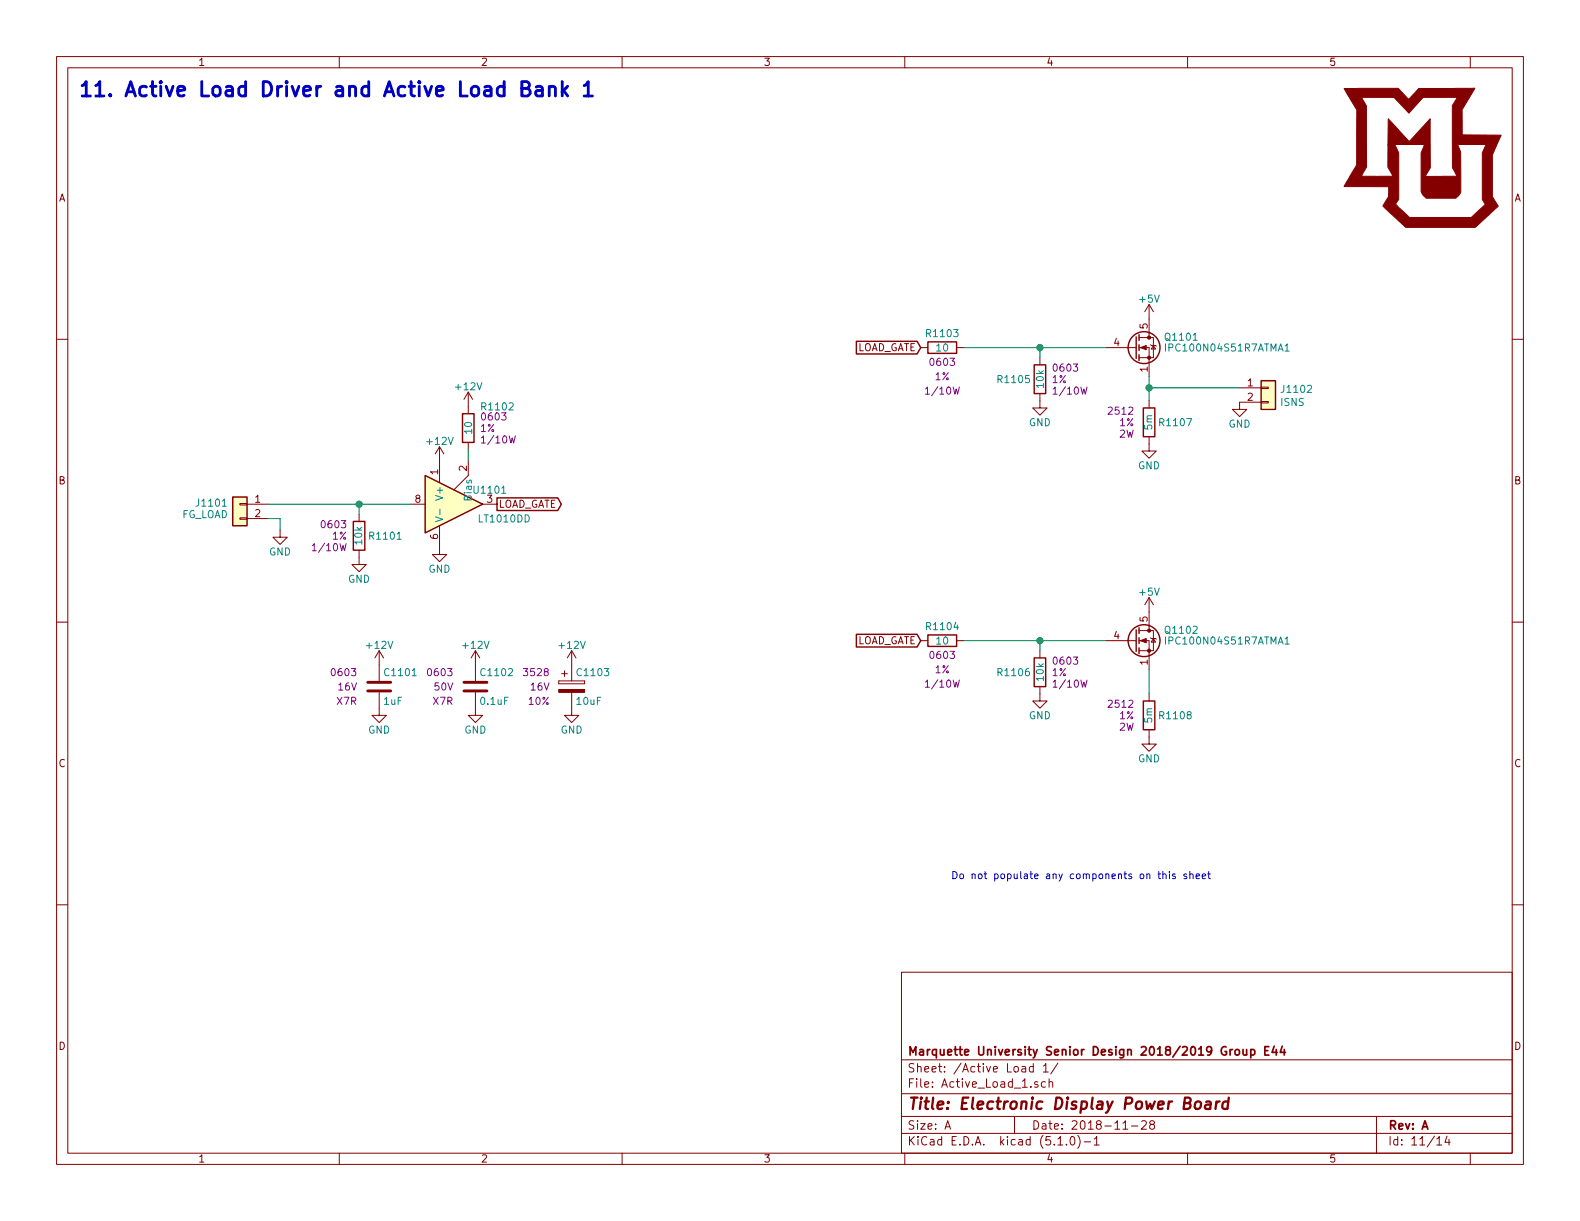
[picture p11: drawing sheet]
EESchema Schematic File Version 4
LIBS:LTC7851_Demo-cache
EELAYER 29 0
EELAYER END
$Descr A 11000 8500
encoding utf-8
Sheet 11 14
Title "Electronic Display Power Board"
Date "2018-11-28"
Rev "A"
Comp "Marquette University Senior Design 2018/2019 Group E44"
Comment1 ""
Comment2 ""
Comment3 ""
Comment4 ""
$EndDescr
$Comp
L Transistor_FET:BSC123N10LSG Q1101
U 1 1
P 7900 2420
F 0 "Q1101" H 8100 2495 50  0000 L CNN
F 1 "IPC100N04S51R7ATMA1" H 8100 2420 50  0000 L CNN
F 2 "TO_SOT_Packages_SMD:TDSON-8-1" H 8100 2345 50  0001 L CIN
F 3 "http://www.infineon.com/dgdl/Infineon-BSC123N10LS-DS-v02_08-en.pdf?fileId=db3a30431b3e89eb011b4626974b7df5" V 7900 2420 50  0001 L CNN
F 4 "BSC123N10LSGATMA1CT-ND" H 7900 2420 50  0001 C CNN "Digi-Key PN"
	1    7900 2420
	1    0    0    -1  
$EndComp
Wire Wire Line
	8000 2790 8000 2700
$Comp
L power:GND #PWR01115
U 1 1
P 8000 3090
F 0 "#PWR01115" H 8000 2840 50  0001 C CNN
F 1 "GND" H 8000 2940 50  0000 C CNN
F 2 "" H 8000 3090 50  0001 C CNN
F 3 "" H 8000 3090 50  0001 C CNN
	1    8000 3090
	1    0    0    -1  
$EndComp
$Comp
L Connector_Generic:Conn_01x02 J1102
U 1 1
P 8830 2700
F 0 "J1102" H 8910 2692 50  0000 L CNN
F 1 "ISNS" H 8910 2601 50  0000 L CNN
F 2 "Pin_Headers:Pin_Header_Straight_1x02_Pitch2.54mm" H 8830 2700 50  0001 C CNN
F 3 "~" H 8830 2700 50  0001 C CNN
	1    8830 2700
	1    0    0    -1  
$EndComp
Wire Wire Line
	8630 2700 8000 2700
Connection ~ 8000 2700
Wire Wire Line
	8000 2700 8000 2620
$Comp
L power:GND #PWR01118
U 1 1
P 8630 2800
F 0 "#PWR01118" H 8630 2550 50  0001 C CNN
F 1 "GND" H 8630 2650 50  0000 C CNN
F 2 "" H 8630 2800 50  0001 C CNN
F 3 "" H 8630 2800 50  0001 C CNN
	1    8630 2800
	1    0    0    -1  
$EndComp
$Comp
L LED_Display_Local_Library:R_Custom R?
U 1 1
P 8000 2940
AR Path="/5BB86F29/5BC370E8" Ref="R?"  Part="1" 
AR Path="/5BBF20D5/5BC370E8" Ref="R1107"  Part="1" 
F 0 "R1107" H 7940 2940 50  0000 R CNN
F 1 "5m" V 8000 2940 50  0000 C CNN
F 2 "Resistors_SMD:R_2512" H 8000 2940 50  0001 C CNN
F 3 "" H 8000 2940 50  0001 C CNN
F 4 "YAG2145CT-ND" H 8300 3340 60  0001 C CNN "Digi-Key PN"
F 5 "2512" H 8100 3020 50  0000 L CNN "display_footprint"
F 6 "1%" H 8100 2940 50  0000 L CNN "Tolerance"
F 7 "2W" H 8100 2860 50  0000 L CNN "Wattage"
	1    8000 2940
	-1   0    0    -1  
$EndComp
$Comp
L power:+5V #PWR01114
U 1 1
P 8000 2220
F 0 "#PWR01114" H 8000 2070 50  0001 C CNN
F 1 "+5V" H 8000 2360 50  0000 C CNN
F 2 "" H 8000 2220 50  0001 C CNN
F 3 "" H 8000 2220 50  0001 C CNN
	1    8000 2220
	1    0    0    -1  
$EndComp
$Comp
L LED_Display_Local_Library:R_Custom R?
U 1 1
P 7240 2640
AR Path="/5BB2595E/5BC37C2E" Ref="R?"  Part="1" 
AR Path="/5BAAE0FA/5BC37C2E" Ref="R?"  Part="1" 
AR Path="/5BB86F23/5BC37C2E" Ref="R?"  Part="1" 
AR Path="/5BBF20D5/5BC37C2E" Ref="R1105"  Part="1" 
F 0 "R1105" H 7180 2640 50  0000 R CNN
F 1 "10k" V 7240 2640 50  0000 C CNN
F 2 "Resistors_SMD:R_0603" H 7240 2640 50  0001 C CNN
F 3 "" H 7240 2640 50  0001 C CNN
F 4 "RHM10KADCT-ND" H 7540 3040 60  0001 C CNN "Digi-Key PN"
F 5 "0603" H 7320 2720 50  0000 L CNN "display_footprint"
F 6 "1%" H 7320 2640 50  0000 L CNN "Tolerance"
F 7 "1/10W" H 7320 2560 50  0000 L CNN "Wattage"
	1    7240 2640
	1    0    0    -1  
$EndComp
$Comp
L power:GND #PWR01112
U 1 1
P 7240 2790
F 0 "#PWR01112" H 7240 2540 50  0001 C CNN
F 1 "GND" H 7240 2640 50  0000 C CNN
F 2 "" H 7240 2790 50  0001 C CNN
F 3 "" H 7240 2790 50  0001 C CNN
	1    7240 2790
	1    0    0    -1  
$EndComp
Wire Wire Line
	7240 2490 7240 2420
Wire Wire Line
	7240 2420 7700 2420
$Comp
L LED_Display_Local_Library:R_Custom R1103
U 1 1
P 6560 2420
F 0 "R1103" V 6460 2420 50  0000 C CNN
F 1 "10" V 6560 2420 50  0000 C CNN
F 2 "Resistors_SMD:R_0603" H 6560 2420 50  0001 C CNN
F 3 "" H 6560 2420 50  0001 C CNN
F 4 "YAG3351CT-ND" H 6860 2820 60  0001 C CNN "Digi-Key PN"
F 5 "0603" V 6660 2420 50  0000 C CNN "display_footprint"
F 6 "1%" V 6760 2420 50  0000 C CNN "Tolerance"
F 7 "1/10W" V 6860 2420 50  0000 C CNN "Wattage"
	1    6560 2420
	0    1    1    0   
$EndComp
Wire Wire Line
	6710 2420 7240 2420
Connection ~ 7240 2420
Text GLabel 6410 2420 0    50   Input ~ 0
LOAD_GATE
$Comp
L LED_Display_Local_Library:LT1010DD U1101
U 1 1
P 3160 3510
F 0 "U1101" H 3410 3610 50  0000 C CNN
F 1 "LT1010DD" H 3510 3410 50  0000 C CNN
F 2 "Housings_DFN_QFN:DFN-8-1EP_3x3mm_Pitch0.5mm" H 3310 3510 50  0001 C CNN
F 3 "" H 3160 3510 50  0000 C CNN
F 4 "LT1010CDD#PBF-ND" H 3610 3810 50  0001 C CNN "Digi-Key PN"
	1    3160 3510
	1    0    0    -1  
$EndComp
$Comp
L power:GND #PWR01106
U 1 1
P 3060 3810
F 0 "#PWR01106" H 3060 3560 50  0001 C CNN
F 1 "GND" H 3060 3660 50  0000 C CNN
F 2 "" H 3060 3810 50  0001 C CNN
F 3 "" H 3060 3810 50  0001 C CNN
	1    3060 3810
	1    0    0    -1  
$EndComp
$Comp
L LED_Display_Local_Library:R_Custom R?
U 1 1
P 3260 2980
AR Path="/5BB2595E/5BC405D3" Ref="R?"  Part="1" 
AR Path="/5BAAE0FA/5BC405D3" Ref="R?"  Part="1" 
AR Path="/5BB86F23/5BC405D3" Ref="R?"  Part="1" 
AR Path="/5BBF20D5/5BC405D3" Ref="R1102"  Part="1" 
F 0 "R1102" H 3340 3130 50  0000 L CNN
F 1 "10" V 3260 2980 50  0000 C CNN
F 2 "Resistors_SMD:R_0603" H 3260 2980 50  0001 C CNN
F 3 "" H 3260 2980 50  0001 C CNN
F 4 "YAG3351CT-ND" H 3560 3380 60  0001 C CNN "Digi-Key PN"
F 5 "0603" H 3340 3060 50  0000 L CNN "display_footprint"
F 6 "1%" H 3340 2980 50  0000 L CNN "Tolerance"
F 7 "1/10W" H 3340 2900 50  0000 L CNN "Wattage"
	1    3260 2980
	1    0    0    -1  
$EndComp
Wire Wire Line
	3260 3210 3260 3130
$Comp
L power:+12V #PWR01107
U 1 1
P 3260 2830
F 0 "#PWR01107" H 3260 2680 50  0001 C CNN
F 1 "+12V" H 3260 2970 50  0000 C CNN
F 2 "" H 3260 2830 50  0001 C CNN
F 3 "" H 3260 2830 50  0001 C CNN
	1    3260 2830
	1    0    0    -1  
$EndComp
$Comp
L power:+12V #PWR01105
U 1 1
P 3060 3210
F 0 "#PWR01105" H 3060 3060 50  0001 C CNN
F 1 "+12V" H 3060 3350 50  0000 C CNN
F 2 "" H 3060 3210 50  0001 C CNN
F 3 "" H 3060 3210 50  0001 C CNN
	1    3060 3210
	1    0    0    -1  
$EndComp
Text GLabel 3460 3510 2    50   Output ~ 0
LOAD_GATE
$Comp
L Connector_Generic:Conn_01x02 J1101
U 1 1
P 1670 3510
F 0 "J1101" H 1750 3520 50  0000 L CNN
F 1 "FG_LOAD" H 1750 3440 50  0000 L CNN
F 2 "Pin_Headers:Pin_Header_Straight_1x02_Pitch2.54mm" H 1670 3510 50  0001 C CNN
F 3 "~" H 1670 3510 50  0001 C CNN
	1    1670 3510
	-1   0    0    -1  
$EndComp
$Comp
L power:GND #PWR01101
U 1 1
P 1950 3690
F 0 "#PWR01101" H 1950 3440 50  0001 C CNN
F 1 "GND" H 1950 3540 50  0000 C CNN
F 2 "" H 1950 3690 50  0001 C CNN
F 3 "" H 1950 3690 50  0001 C CNN
	1    1950 3690
	1    0    0    -1  
$EndComp
Wire Wire Line
	1950 3690 1950 3610
Wire Wire Line
	1950 3610 1870 3610
$Comp
L LED_Display_Local_Library:R_Custom R?
U 1 1
P 2500 3730
AR Path="/5BB2595E/5BC41AD3" Ref="R?"  Part="1" 
AR Path="/5BAAE0FA/5BC41AD3" Ref="R?"  Part="1" 
AR Path="/5BB86F23/5BC41AD3" Ref="R?"  Part="1" 
AR Path="/5BBF20D5/5BC41AD3" Ref="R1101"  Part="1" 
F 0 "R1101" H 2440 3730 50  0000 R CNN
F 1 "10k" V 2500 3730 50  0000 C CNN
F 2 "Resistors_SMD:R_0603" H 2500 3730 50  0001 C CNN
F 3 "" H 2500 3730 50  0001 C CNN
F 4 "RHM10KADCT-ND" H 2800 4130 60  0001 C CNN "Digi-Key PN"
F 5 "0603" H 2580 3810 50  0000 L CNN "display_footprint"
F 6 "1%" H 2580 3730 50  0000 L CNN "Tolerance"
F 7 "1/10W" H 2580 3650 50  0000 L CNN "Wattage"
	1    2500 3730
	-1   0    0    -1  
$EndComp
$Comp
L power:GND #PWR01102
U 1 1
P 2500 3880
F 0 "#PWR01102" H 2500 3630 50  0001 C CNN
F 1 "GND" H 2500 3730 50  0000 C CNN
F 2 "" H 2500 3880 50  0001 C CNN
F 3 "" H 2500 3880 50  0001 C CNN
	1    2500 3880
	1    0    0    -1  
$EndComp
Wire Wire Line
	1870 3510 2500 3510
Wire Wire Line
	2500 3580 2500 3510
Connection ~ 2500 3510
Wire Wire Line
	2500 3510 2860 3510
$Comp
L Transistor_FET:BSC123N10LSG Q1102
U 1 1
P 7900 4460
F 0 "Q1102" H 8100 4535 50  0000 L CNN
F 1 "IPC100N04S51R7ATMA1" H 8100 4460 50  0000 L CNN
F 2 "TO_SOT_Packages_SMD:TDSON-8-1" H 8100 4385 50  0001 L CIN
F 3 "http://www.infineon.com/dgdl/Infineon-BSC123N10LS-DS-v02_08-en.pdf?fileId=db3a30431b3e89eb011b4626974b7df5" V 7900 4460 50  0001 L CNN
F 4 "BSC123N10LSGATMA1CT-ND" H 7900 4460 50  0001 C CNN "Digi-Key PN"
	1    7900 4460
	1    0    0    -1  
$EndComp
$Comp
L power:GND #PWR01117
U 1 1
P 8000 5130
F 0 "#PWR01117" H 8000 4880 50  0001 C CNN
F 1 "GND" H 8000 4980 50  0000 C CNN
F 2 "" H 8000 5130 50  0001 C CNN
F 3 "" H 8000 5130 50  0001 C CNN
	1    8000 5130
	1    0    0    -1  
$EndComp
$Comp
L LED_Display_Local_Library:R_Custom R?
U 1 1
P 8000 4980
AR Path="/5BB86F29/5BC42848" Ref="R?"  Part="1" 
AR Path="/5BBF20D5/5BC42848" Ref="R1108"  Part="1" 
F 0 "R1108" H 7940 4980 50  0000 R CNN
F 1 "5m" V 8000 4980 50  0000 C CNN
F 2 "Resistors_SMD:R_2512" H 8000 4980 50  0001 C CNN
F 3 "" H 8000 4980 50  0001 C CNN
F 4 "YAG2145CT-ND" H 8300 5380 60  0001 C CNN "Digi-Key PN"
F 5 "2512" H 8100 5060 50  0000 L CNN "display_footprint"
F 6 "1%" H 8100 4980 50  0000 L CNN "Tolerance"
F 7 "2W" H 8100 4900 50  0000 L CNN "Wattage"
	1    8000 4980
	-1   0    0    -1  
$EndComp
$Comp
L power:+5V #PWR01116
U 1 1
P 8000 4260
F 0 "#PWR01116" H 8000 4110 50  0001 C CNN
F 1 "+5V" H 8000 4400 50  0000 C CNN
F 2 "" H 8000 4260 50  0001 C CNN
F 3 "" H 8000 4260 50  0001 C CNN
	1    8000 4260
	1    0    0    -1  
$EndComp
$Comp
L LED_Display_Local_Library:R_Custom R?
U 1 1
P 7240 4680
AR Path="/5BB2595E/5BC42859" Ref="R?"  Part="1" 
AR Path="/5BAAE0FA/5BC42859" Ref="R?"  Part="1" 
AR Path="/5BB86F23/5BC42859" Ref="R?"  Part="1" 
AR Path="/5BBF20D5/5BC42859" Ref="R1106"  Part="1" 
F 0 "R1106" H 7180 4680 50  0000 R CNN
F 1 "10k" V 7240 4680 50  0000 C CNN
F 2 "Resistors_SMD:R_0603" H 7240 4680 50  0001 C CNN
F 3 "" H 7240 4680 50  0001 C CNN
F 4 "RHM10KADCT-ND" H 7540 5080 60  0001 C CNN "Digi-Key PN"
F 5 "0603" H 7320 4760 50  0000 L CNN "display_footprint"
F 6 "1%" H 7320 4680 50  0000 L CNN "Tolerance"
F 7 "1/10W" H 7320 4600 50  0000 L CNN "Wattage"
	1    7240 4680
	1    0    0    -1  
$EndComp
$Comp
L power:GND #PWR01113
U 1 1
P 7240 4830
F 0 "#PWR01113" H 7240 4580 50  0001 C CNN
F 1 "GND" H 7240 4680 50  0000 C CNN
F 2 "" H 7240 4830 50  0001 C CNN
F 3 "" H 7240 4830 50  0001 C CNN
	1    7240 4830
	1    0    0    -1  
$EndComp
Wire Wire Line
	7240 4530 7240 4460
Wire Wire Line
	7240 4460 7700 4460
$Comp
L LED_Display_Local_Library:R_Custom R1104
U 1 1
P 6560 4460
F 0 "R1104" V 6460 4460 50  0000 C CNN
F 1 "10" V 6560 4460 50  0000 C CNN
F 2 "Resistors_SMD:R_0603" H 6560 4460 50  0001 C CNN
F 3 "" H 6560 4460 50  0001 C CNN
F 4 "YAG3351CT-ND" H 6860 4860 60  0001 C CNN "Digi-Key PN"
F 5 "0603" V 6660 4460 50  0000 C CNN "display_footprint"
F 6 "1%" V 6760 4460 50  0000 C CNN "Tolerance"
F 7 "1/10W" V 6860 4460 50  0000 C CNN "Wattage"
	1    6560 4460
	0    1    1    0   
$EndComp
Wire Wire Line
	6710 4460 7240 4460
Connection ~ 7240 4460
Text GLabel 6410 4460 0    50   Input ~ 0
LOAD_GATE
$Comp
L LED_Display_Local_Library:C_Custom C?
U 1 1
P 2640 4780
AR Path="/5BB86F29/5BC368AD" Ref="C?"  Part="1" 
AR Path="/5BBF20D5/5BC368AD" Ref="C1101"  Part="1" 
F 0 "C1101" H 2665 4880 50  0000 L CNN
F 1 "1uF" H 2665 4680 50  0000 L CNN
F 2 "Capacitors_SMD:C_0603" H 2678 4630 50  0001 C CNN
F 3 "" H 2665 4880 50  0001 C CNN
F 4 "1276-6524-1-ND" H 3065 5280 60  0001 C CNN "Digi-Key PN"
F 5 "0603" H 2490 4880 50  0000 R CNN "display_footprint"
F 6 "16V" H 2490 4780 50  0000 R CNN "Voltage"
F 7 "X7R" H 2490 4680 50  0000 R CNN "Dielectric"
	1    2640 4780
	1    0    0    -1  
$EndComp
$Comp
L power:GND #PWR?
U 1 1
P 3310 4930
AR Path="/5BB86F29/5BC368B4" Ref="#PWR?"  Part="1" 
AR Path="/5BBF20D5/5BC368B4" Ref="#PWR01109"  Part="1" 
F 0 "#PWR01109" H 3310 4680 50  0001 C CNN
F 1 "GND" H 3310 4780 50  0000 C CNN
F 2 "" H 3310 4930 50  0001 C CNN
F 3 "" H 3310 4930 50  0001 C CNN
	1    3310 4930
	1    0    0    -1  
$EndComp
$Comp
L power:GND #PWR?
U 1 1
P 2640 4930
AR Path="/5BB86F29/5BC368BA" Ref="#PWR?"  Part="1" 
AR Path="/5BBF20D5/5BC368BA" Ref="#PWR01104"  Part="1" 
F 0 "#PWR01104" H 2640 4680 50  0001 C CNN
F 1 "GND" H 2640 4780 50  0000 C CNN
F 2 "" H 2640 4930 50  0001 C CNN
F 3 "" H 2640 4930 50  0001 C CNN
	1    2640 4930
	1    0    0    -1  
$EndComp
$Comp
L LED_Display_Local_Library:C_Custom C?
U 1 1
P 3310 4780
AR Path="/5BB86F29/5BC368C8" Ref="C?"  Part="1" 
AR Path="/5BBF20D5/5BC368C8" Ref="C1102"  Part="1" 
F 0 "C1102" H 3335 4880 50  0000 L CNN
F 1 "0.1uF" H 3335 4680 50  0000 L CNN
F 2 "Capacitors_SMD:C_0603" H 3348 4630 50  0001 C CNN
F 3 "" H 3335 4880 50  0001 C CNN
F 4 "490-4779-1-ND" H 3735 5280 60  0001 C CNN "Digi-Key PN"
F 5 "0603" H 3160 4880 50  0000 R CNN "display_footprint"
F 6 "50V" H 3160 4780 50  0000 R CNN "Voltage"
F 7 "X7R" H 3160 4680 50  0000 R CNN "Dielectric"
	1    3310 4780
	1    0    0    -1  
$EndComp
$Comp
L power:+12V #PWR01108
U 1 1
P 3310 4630
F 0 "#PWR01108" H 3310 4480 50  0001 C CNN
F 1 "+12V" H 3310 4770 50  0000 C CNN
F 2 "" H 3310 4630 50  0001 C CNN
F 3 "" H 3310 4630 50  0001 C CNN
	1    3310 4630
	1    0    0    -1  
$EndComp
$Comp
L power:+12V #PWR01103
U 1 1
P 2640 4630
F 0 "#PWR01103" H 2640 4480 50  0001 C CNN
F 1 "+12V" H 2640 4770 50  0000 C CNN
F 2 "" H 2640 4630 50  0001 C CNN
F 3 "" H 2640 4630 50  0001 C CNN
	1    2640 4630
	1    0    0    -1  
$EndComp
$Comp
L LED_Display_Local_Library:CP_Tant_Custom C?
U 1 1
P 3980 4780
AR Path="/5BB86F29/5BC376D5" Ref="C?"  Part="1" 
AR Path="/5BB86F2C/5BC376D5" Ref="C?"  Part="1" 
AR Path="/5BB86F2F/5BC376D5" Ref="C?"  Part="1" 
AR Path="/5BB9CE4B/5BC376D5" Ref="C?"  Part="1" 
AR Path="/5BBF20D5/5BC376D5" Ref="C1103"  Part="1" 
F 0 "C1103" H 4005 4880 50  0000 L CNN
F 1 "10uF" H 4005 4680 50  0000 L CNN
F 2 "Capacitors_Tantalum_SMD:CP_Tantalum_Case-B_EIA-3528-21_Reflow" H 4018 4630 50  0001 C CNN
F 3 "" H 4005 4880 50  0001 C CNN
F 4 "399-5034-1-ND" H 3980 4780 50  0001 C CNN "Digi-Key PN"
F 5 "3528" H 3830 4880 50  0000 R CNN "display_footprint"
F 6 "16V" H 3830 4780 50  0000 R CNN "Voltage"
F 7 "10%" H 3830 4680 50  0000 R CNN "Tolerance"
	1    3980 4780
	1    0    0    -1  
$EndComp
$Comp
L power:+12V #PWR01110
U 1 1
P 3980 4630
F 0 "#PWR01110" H 3980 4480 50  0001 C CNN
F 1 "+12V" H 3980 4770 50  0000 C CNN
F 2 "" H 3980 4630 50  0001 C CNN
F 3 "" H 3980 4630 50  0001 C CNN
	1    3980 4630
	1    0    0    -1  
$EndComp
$Comp
L power:GND #PWR?
U 1 1
P 3980 4930
AR Path="/5BB86F29/5BC37895" Ref="#PWR?"  Part="1" 
AR Path="/5BBF20D5/5BC37895" Ref="#PWR01111"  Part="1" 
F 0 "#PWR01111" H 3980 4680 50  0001 C CNN
F 1 "GND" H 3980 4780 50  0000 C CNN
F 2 "" H 3980 4930 50  0001 C CNN
F 3 "" H 3980 4930 50  0001 C CNN
	1    3980 4930
	1    0    0    -1  
$EndComp
Text Notes 540  690  0    100  ~ 20
11. Active Load Driver and Active Load Bank 1
Wire Wire Line
	8000 4660 8000 4830
$Comp
L LED_Display_Local_Library:MU_Logo #G?
U 1 1
P 9900 1100
F 0 "#G?" H 9900 614 60  0001 C CNN
F 1 "MU_Logo" H 9900 1586 60  0001 C CNN
F 2 "" H 9900 1100 50  0001 C CNN
F 3 "" H 9900 1100 50  0001 C CNN
	1    9900 1100
	1    0    0    -1  
$EndComp
Text Notes 6620 6130 0    50   ~ 0
Do not populate any components on this sheet
$EndSCHEMATC
